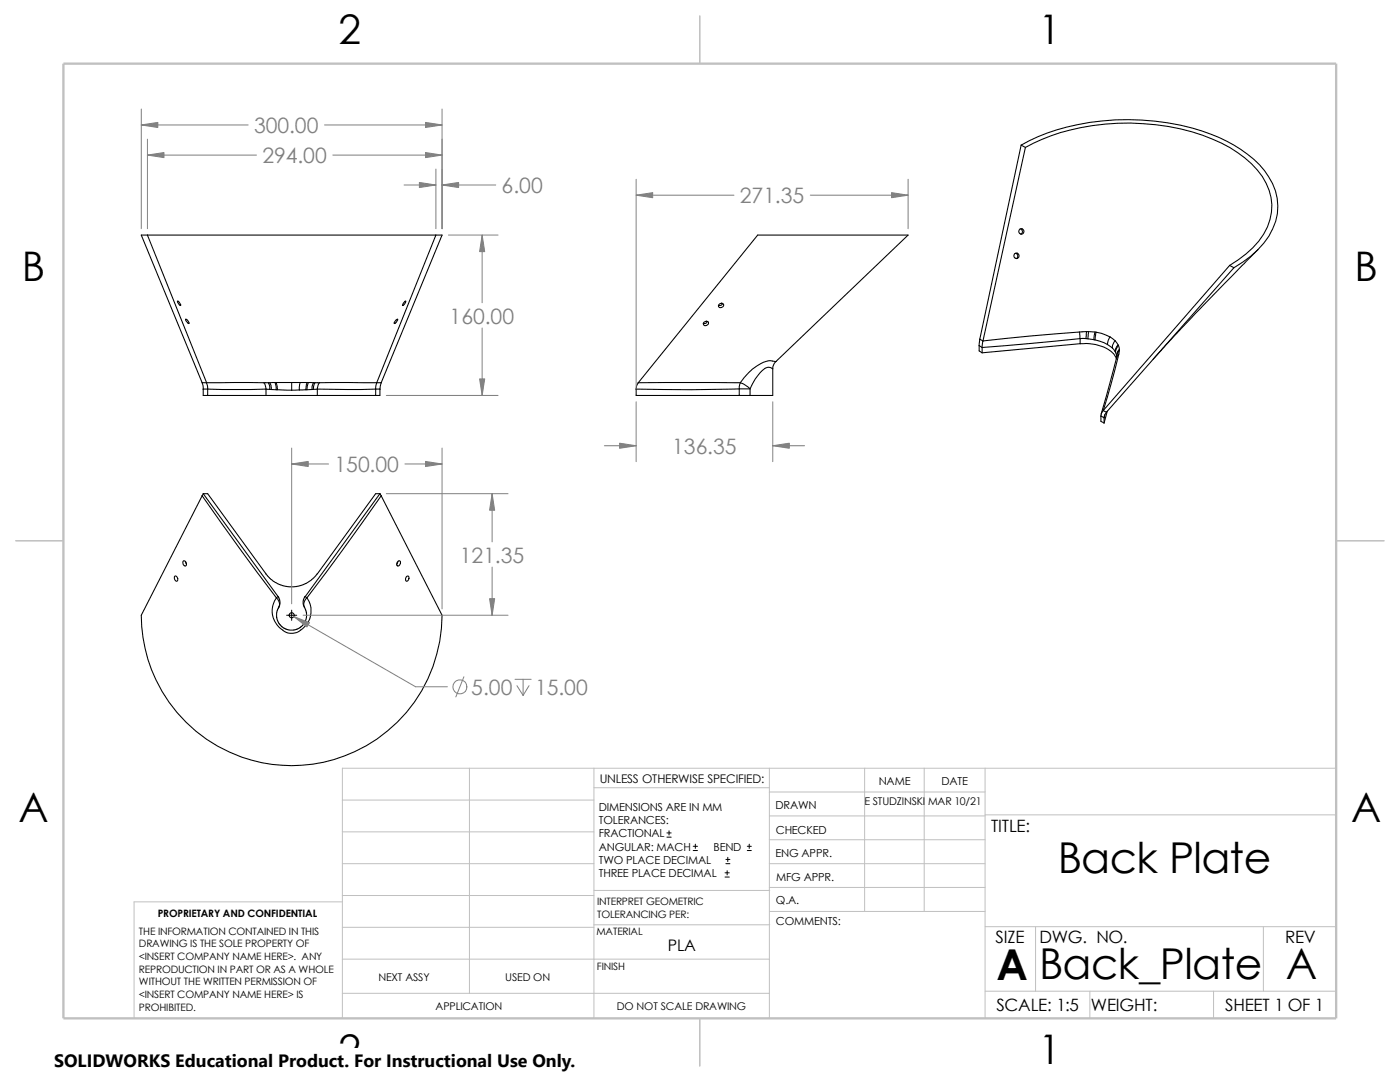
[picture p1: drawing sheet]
<svg xmlns="http://www.w3.org/2000/svg" width="279mm" height="216mm" viewBox="0 0 279 216" stroke-linecap="round" stroke-linejoin="round" font-family="sans-serif">
<g fill="none" stroke="#c0c0c0" stroke-width=".2">
<path d="M68.3 159.6h50.2M93.7 153.3v44.9M118.5 153.3v49.9M118.5 157.2h35M153.5 153.3v49.9M153.5 158h43.1M172.6 153.3v28.6M184.4 153.3v28.6M196.6 153.3v49.9M266.7 153.3h-198.4v49.9M68.3 178.7h50.2M68.3 172.3h50.2"/>
<path d="M68.3 166h50.2M68.3 180h-41.5v23.2M118.5 177.7h35.1M153.5 167.6h43.1M153.5 162.8h43.1M153.5 172.3h43.1M153.5 177.1h43.1M196.6 162.6h70.1M68.3 198.2h85.2M68.3 191.4h85.2M68.3 185h50.2M118.5 184.5h35.1"/>
<path d="M153.6 181.9h43M196.6 197.8h70.1M196.6 184.9h70.1M206.7 184.9v12.9M217.5 197.8v5.4M242.2 197.8v5.4M252.1 184.9v12.9"/>
</g>
<path d="M139.7 3.2v9.5M3.1 107.9h9.6M266.7 107.9h9.5M139.7 203.2v9.5" fill="none" stroke="#c0c0c0" stroke-width=".21"/>
<path d="M12.7 12.7h254v190.5h-254z" fill="none" stroke="#c0c0c0" stroke-width=".47"/>
<g fill="none" stroke="#000" stroke-width=".21">
<path d="M203.8 29a45.5 45.5 0 0 1 26.7-4.8 35.8 35.8 0 0 1 19.7 7.6 12.1 12.1 0 0 1 4.4 12.4 15.8 15.8 0 0 1-6.6 8.1l-1.7 1.1M203.8 29l-8.3 38.7M203.8 29l.8 .4M204.6 29.4l-8.4 38.6M204.6 29.4a44.4 44.4 0 0 1 28.5-4.2 33.9 33.9 0 0 1 15.3 6.3 13 13 0 0 1 5.4 9.4 12.1 12.1 0 0 1-5.1 9.8l-3.3 2.3M29.4 46.9h57.6M29.4 46.9l11.8 29.5M29.4 46.9h-1.2l12.1 29.5M87 46.9h1.2l-12.1 29.5-.3 1.2M87 46.9l-11.8 29.5M202.6 50.5a.55 .55 0 0 1 .5 .5 .55 .55 0 0 1-.2 .6M203.6 45.7a.54 .54 0 0 1 .4 .4 .54 .54 0 0 1-.2 .6"/>
<path d="M245.4 53l.9 .4M245.4 53l-25.2 28.9M246.3 53.4l-25.5 28.9M251.1 49.8l-12.6 12.8-8.4 9.1M35.4 60.1l.4 .3 .3 .6-.3-.2zM37.1 63.7l.4 .3 .3 .5a.78 .78 0 0 1-.7-.8zM40.3 76.4l.3 1.2M40.3 76.4h1M40.6 77.6h.9M40.6 77.6v1.3h12.5M41.2 76.4l.2 1.2M41.2 76.4h11.5"/>
<path d="M41.4 77.6h11.7M41.4 77.6v1.3M52.7 76.4h.9M52.7 76.4l.2 .4 .2 .8M53.1 77.6l.7 .1M53.1 77.6v1.3M53.1 78.9h10.2M53.6 76.4l.2 .8v.5M53.6 76.4h.2M53.8 76.4l.3 .6v.7M53.8 77.7h.3M54.1 77.7l1 .1"/>
<path d="M54.9 76.3l-1.1 .1M54.9 76.3h.2M54.9 76.3l.2 .9v.6M55.1 76.3h3.1M55.1 77.8h.3M55.1 76.3l.3 1.5M55.4 77.8l2.8 .1M58.2 76.3h1.7M58.2 76.3v1.6M59.7 77.8l-1.5 .1M59.9 76.3h1.4M59.9 76.3l-.2 1.5"/>
<path d="M61 77.8h-1.3M61 77.8h.3M61.3 76.3h.3M61.3 76.3l-.3 1.5M61.6 76.3l-.3 1.5M61.6 76.3l1 .1M62.3 77.7l-1 .1M62.5 77.7h-.2M62.6 76.4h.3M62.6 76.4l-.3 .8v.5M62.9 76.4h.9M62.9 76.4l-.4 1.3"/>
<path d="M63.3 77.6h11.7M63.3 77.6l-.8 .1M63.3 77.6v1.3M63.8 76.4l-.3 .4-.2 .8M63.8 76.4h11.4M75 77.6h.9M75 77.6v1.3M75.2 76.4l-.2 1.2M75.2 76.4h.9M75.8 77.6v1.3h-12.5M78.9 64l.4-.3a.74 .74 0 0 1-.6 .8zM80.7 60.3l.3-.2-.2 .5-.5 .4z"/>
<path d="M127 77.6h.1M127 77.6v1.3h20.5M127.4 76.4h20.3M127.4 76.4l-.4 .6v.6M127.4 76.4h.1M140.4 64.4a.48 .48 0 0 1 .6-.3 .48 .48 0 0 1 .3 .6 .48 .48 0 0 1-.6 .3 .48 .48 0 0 1-.3-.6zM141 64.1h-.2M141.2 64.1l-.4 .4h-.5M143.5 60.8a.47 .47 0 0 1 .6-.3 .47 .47 0 0 1 .2 .7 .46 .46 0 0 1-.6 .2 .46 .46 0 0 1-.2-.6zM144 60.5h-.1M144.2 60.6l-.3 .3h-.5M147.5 77.6a352.3 352.3 0 0 1-20.5 0"/>
<path d="M147.5 77.6v1.3M147.5 77.6h2.2M147.5 78.9h2.2M147.7 76.4l-.2 1.2M147.7 76.4l.8 .3 1.2 .9M149.7 77.6v1.3M154.2 73.6l.3-1.1 .4-.4 26.3-25.2h-30l-23.8 29.5M154.2 73.6v5.3h-4.5M154.2 73.6a1.46 1.46 0 0 0-2.1 .4l-.4 .3a10.9 10.9 0 0 0-2 3.3M154.8 72.1h-.1a3.5 3.5 0 0 0-3 .5 10.7 10.7 0 0 0-4 3.8M195.4 69l.6 .3M195.4 69h.1"/>
<path d="M195.4 69v1l.6 .4M195.5 67.7l-.1 1.3M195.5 67.7h.1M195.5 67.7l.7 .3M196 69.3v1.1M196 69.3h.1M196.2 68l-.2 1.3M196.2 68h.1M215.4 66.3l-9.9 .8-9.3 .9M215.4 66.3l.2 1.3M215.6 67.6l-19.6 1.7M215.6 67.6h1.1"/>
<path d="M215.6 67.6v1M215.6 68.6l-19.6 1.8M215.6 68.6a8.5 8.5 0 0 1 6.7 2.1l.5 1M216.7 67.6h.4M216.8 66.2l-1.4 .1M216.8 66.2h.4M216.8 66.2l-.1 1.4M217.1 67.6l1.2 .2M217.2 66.2l1.3 .1M217.2 66.2l-.1 1.4M218.3 67.8h.2M218.5 67.8l1.8 .6 .7 .3"/>
<path d="M218.5 66.3h.3M218.5 66.3l-.2 1.5M218.8 66.3l1 .2 1.7 .7M218.8 66.3l-.3 1.5M221 68.7l1 .7M221.5 67.2l1 .8M221.5 67.2l-.4 .8-.1 .7M222 69.4l.5 .7M222.5 68l-.5 .9v.5M222.5 68l.6 .8M222.5 70.1l.1 .2M222.6 70.3l.2 .6"/>
<path d="M222.8 71.4l-3 11.2M222.8 70.9l.1 .2M222.9 71.1l-.1 .3M223.1 68.8l.1 .2M223.1 68.8l-.5 .8-.1 .5M223.2 69l.2 .7M223.2 69l-.5 .8-.1 .5M223.3 70.7l-.5 .7M223.3 70.7l-3.1 11.2M223.4 70l-.4 .5-.1 .6M223.4 69.7l-.3 .4-.3 .8M223.4 70l-.1 .7"/>
<path d="M223.4 69.7v.3M40.3 98.9l7.8 10.9 7.1 9.5M40.3 98.9l-12.1 23.9a30 30 0 0 0 30 30 30 30 0 0 0 30-30l-12.1-23.9M40.3 98.9h.1M40.6 98.5l-.3 .4M40.6 98.5l14.9 20.5M40.6 98.5h.8l11.7 16M75.8 98.5h-.8l-11.7 16-1.2 1.2-.9 .7-1.2 .4-1.3 .3h-1.1l-1.1-.2-1.6-.7-.9-.6-1-1.1M75.8 98.5l-14.9 20.5 .4 .3M75.8 98.5l.3 .4M76.1 98.9l-7.8 10.9-7 9.5M76.1 98.9h.1"/>
<path d="M219.7 83l.6 .4M219.7 83h.1M219.7 83v1.1l.6 .3M220.2 81.9l-.4 .5-.1 .6M220.2 81.9l.6 .4M220.2 81.9h.1M220.3 83.4h.1M220.3 83.4v1M220.5 82.7l-.2 .7M220.8 82.3l-.4 .5-.1 .6M220.8 82.3h.1M221 82l-.7 2.4"/>
<path d="M34.9 115a.58 .58 0 0 1 .5 .4 .58 .58 0 0 1-.1 .6 .72 .72 0 0 1-.4-1zM36.6 112a.52 .52 0 0 1 .6 .3 .52 .52 0 0 1-.3 .6l-.4-.3zM37 112.1l.2 .5M55.2 119.3a1.65 1.65 0 0 1 .3 2.2l-.3 .8v.9l.6 1.4 .5 .5 .8 .5 1.5 .1 1.3-.4 1-1.2 .3-.9v-.9l-.4-1.1M55.5 119l.4 1.1-.1 .6-.2 .5M55.5 119l-.3 .3M60.9 119l-.4 .9v.8l.3 .5a1.6 1.6 0 0 1 .5-1.9M61.3 119.3a4.6 4.6 0 0 1-1.8 6.8 2.97 2.97 0 0 1-3.5-.7 4.5 4.5 0 0 1-.8-6.1M79.4 112.1l-.2 .5M79.4 112a.39 .39 0 0 1 .6 .2 .39 .39 0 0 1-.2 .5 .35 .35 0 0 1-.5 .2 .35 .35 0 0 1-.1-.6zM81.1 115.1a.34 .34 0 0 1 .5 0 .34 .34 0 0 1 0 .5l-.3 .4a.48 .48 0 0 1-.4-.4 .48 .48 0 0 1 .2-.5z"/>
<circle cx="202.9" cy="51.1" r=".53"/>
<circle cx="203.8" cy="46.2" r=".53"/>
<circle cx="58.2" cy="122.8" r=".5"/>
</g>
<g fill="none" stroke="#000" stroke-width=".2">
<path d="M57.2 122.8h2M58.2 121.8v2M133.1 167h.8M133.1 166.2h.8M133.5 165.8v.8M138.3 169.7h.9M138.3 168.9h.9M138.8 168.4v.9M144.7 175h.8M144.7 174.2h.8M144.9 172.3h.8M144.9 171.5h.8"/>
<path d="M145.1 173.7v.9M145.2 171.1v.8M149.1 169.7h.8M149.1 168.9h.8M149.5 168.4v.9"/>
</g>
<g fill="none" stroke="#808080" stroke-width=".2">
<path d="M28.2 24.9h21.3M28.2 21.8v23.8M29.4 27.8v17.8M29.4 30.9h21.8M64.8 24.9h23.4M66.4 30.9h21.8M80.6 36.9h6.4M87 33.7v11.9M88.2 21.8v23.8M88.2 36.9h10.7M127 35.8v41.8M127 38.9h19.5"/>
<path d="M161.7 38.9h19.5M181.2 35.8v9.8M89.5 46.9h9.9M96.2 46.9v13.5M77.1 78.9h22.3M96.2 65.4v13.5M58.2 89.4v31.1M58.2 92.6h7.4M77.1 98.5h24.3M80.8 92.6h7.4M88.2 89.4v32.1M98.2 98.5v9.6"/>
<path d="M120.6 88.9h6.4M127 80.2v11.9M154.2 80.2v11.9M154.2 88.9h6.4M98.2 113.2v9.6M58.6 123l24.3 14h6.4M60.5 122.8h40.9M92.6 135l-1.6 4.1M102.8 135.6h3.2M103.2 136.8l1.2 2M104.4 135.6v3.2M105.6 136.8l-1.2 2"/>
<circle cx="91.8" cy="137.1" r="1.4"/>
</g>
<g fill="#808080" stroke="#808080" stroke-width=".2">
<path d="M127 38.9l3.3-.5v1.1z"/>
<path d="M177.9 38.4l3.3 .5-3.3 .6z"/>
<path d="M154.2 88.9l3.3-.5v1.1z"/>
<path d="M123.7 88.4l3.3 .5-3.3 .6z"/>
<path d="M88.2 36.9l3.3-.5v1z"/>
<path d="M83.7 36.4l3.3 .5-3.3 .5z"/>
<path d="M95.7 75.6h1l-.5 3.3z"/>
<path d="M96.2 46.9l.5 3.3h-1z"/>
<path d="M28.2 24.9l3.3-.5v1z"/>
<path d="M84.9 24.4l3.3 .5-3.3 .5z"/>
<path d="M84.9 30.4l3.3 .5-3.3 .6z"/>
<path d="M29.4 30.9l3.3-.5v1.1z"/>
<path d="M58.2 92.6l3.3-.5v1z"/>
<path d="M98.2 98.5l.5 3.3h-1z"/>
<path d="M84.9 92.1l3.3 .5-3.3 .5z"/>
<path d="M97.7 119.5h1l-.5 3.3z"/>
<path d="M58.6 123l3.2 1.2-.5 .9z"/>
</g>
<path d="M10.8 209.2h104.1v6.7h-104.1z" fill="#fff"/>
<g font-size="8.5">
<text x="211.1" y="174.1">Back Plate</text>
<text x="198.8" y="195.5">A</text>
<text x="207.4" y="195.3">Back_Plate</text>
<text x="256.6" y="195.3">A</text>
</g>
<g font-size="8.1">
<text x="67.6" y="8.8">2</text>
<text x="207.3" y="8.8">1</text>
<text x="4.4" y="56.1">B</text>
<text x="270.3" y="56.1">B</text>
<text x="3.7" y="164.1">A</text>
<text x="269.6" y="164.1">A</text>
<text x="67.6" y="212.3">2</text>
<text x="207.3" y="212.3">1</text>
</g>
<g font-size="4.2" fill="#808080">
<text x="50.7" y="26.6">300.00</text>
<text x="52.4" y="32.6">294.00</text>
<text x="100.1" y="38.6">6.00</text>
<text x="147.6" y="40.6">271.35</text>
<text x="89.7" y="64.6">160.00</text>
<text x="66.7" y="94.2">150.00</text>
<text x="134.1" y="90.6">136.35</text>
<text x="91.8" y="112.3">121.35</text>
<text x="94.1" y="138.7">5.00</text>
<text x="106.8" y="138.7">15.00</text>
</g>
<text font-size="3.6" x="10.8" y="213">SOLIDWORKS Educational Product. For Instructional Use Only.</text>
<g font-size="3.4">
<text x="197.8" y="166">TITLE:</text>
<text x="198.7" y="188.1">SIZE</text>
<text x="207.5" y="188.1">DWG. NO.</text>
<text x="256.5" y="188.2">REV</text>
<text x="198.8" y="201.7">SCALE: 1:5</text>
<text x="217.7" y="201.8">WEIGHT:</text>
<text x="244.5" y="201.7">SHEET 1 OF 1</text>
</g>
<text font-size="3.2" x="133.3" y="189.8">PLA</text>
<text font-size="2.4" x="119.7" y="156.2">UNLESS OTHERWISE SPECIFIED:</text>
<g font-size="2.2">
<text x="119.5" y="161.8">DIMENSIONS ARE IN MM</text>
<text x="154.8" y="161.5">DRAWN</text>
<text x="175.4" y="156.7">NAME</text>
<text x="187.9" y="156.7">DATE</text>
<text x="119.5" y="164.4">TOLERANCES:</text>
<text x="119.5" y="167.1">FRACTIONAL</text>
<text x="154.8" y="166.3">CHECKED</text>
<text x="119.5" y="172.4">TWO PLACE DECIMAL</text>
<text x="119.5" y="169.8">ANGULAR: MACH</text>
<text x="142.4" y="169.8">BEND</text>
<text x="154.8" y="171">ENG APPR.</text>
<text x="119.5" y="175">THREE PLACE DECIMAL</text>
<text x="154.9" y="175.7">MFG APPR.</text>
<text x="154.9" y="184.7">COMMENTS:</text>
<text x="154.9" y="180.5">Q.A.</text>
</g>
<g font-size="2.1">
<text x="172.5" y="160.7">E STUDZINSKI</text>
<text x="185.2" y="160.7">MAR 10/21</text>
<text x="75.5" y="195.7">NEXT ASSY</text>
<text x="100.8" y="195.7">USED ON</text>
<text x="86.9" y="201.5">APPLICATION</text>
<text x="123.1" y="201.6">DO NOT SCALE DRAWING</text>
</g>
<g font-size="2">
<text x="31.5" y="183">PROPRIETARY AND CONFIDENTIAL</text>
<text x="119.2" y="180.6">INTERPRET GEOMETRIC</text>
<text x="119.2" y="183.1">TOLERANCING PER:</text>
<text x="27.7" y="186.5">THE INFORMATION CONTAINED IN THIS</text>
<text x="27.7" y="189.1">DRAWING IS THE SOLE PROPERTY OF</text>
<text x="27.7" y="191.6">&lt;INSERT COMPANY NAME HERE&gt;. ANY</text>
<text x="119" y="186.6">MATERIAL</text>
<text x="27.7" y="194.1">REPRODUCTION IN PART OR AS A WHOLE</text>
<text x="27.7" y="196.6">WITHOUT THE WRITTEN PERMISSION OF</text>
<text x="119.1" y="193.5">FINISH</text>
<text x="27.7" y="201.7">PROHIBITED.</text>
<text x="27.7" y="199.1">&lt;INSERT COMPANY NAME HERE&gt; IS</text>
</g>
</svg>
